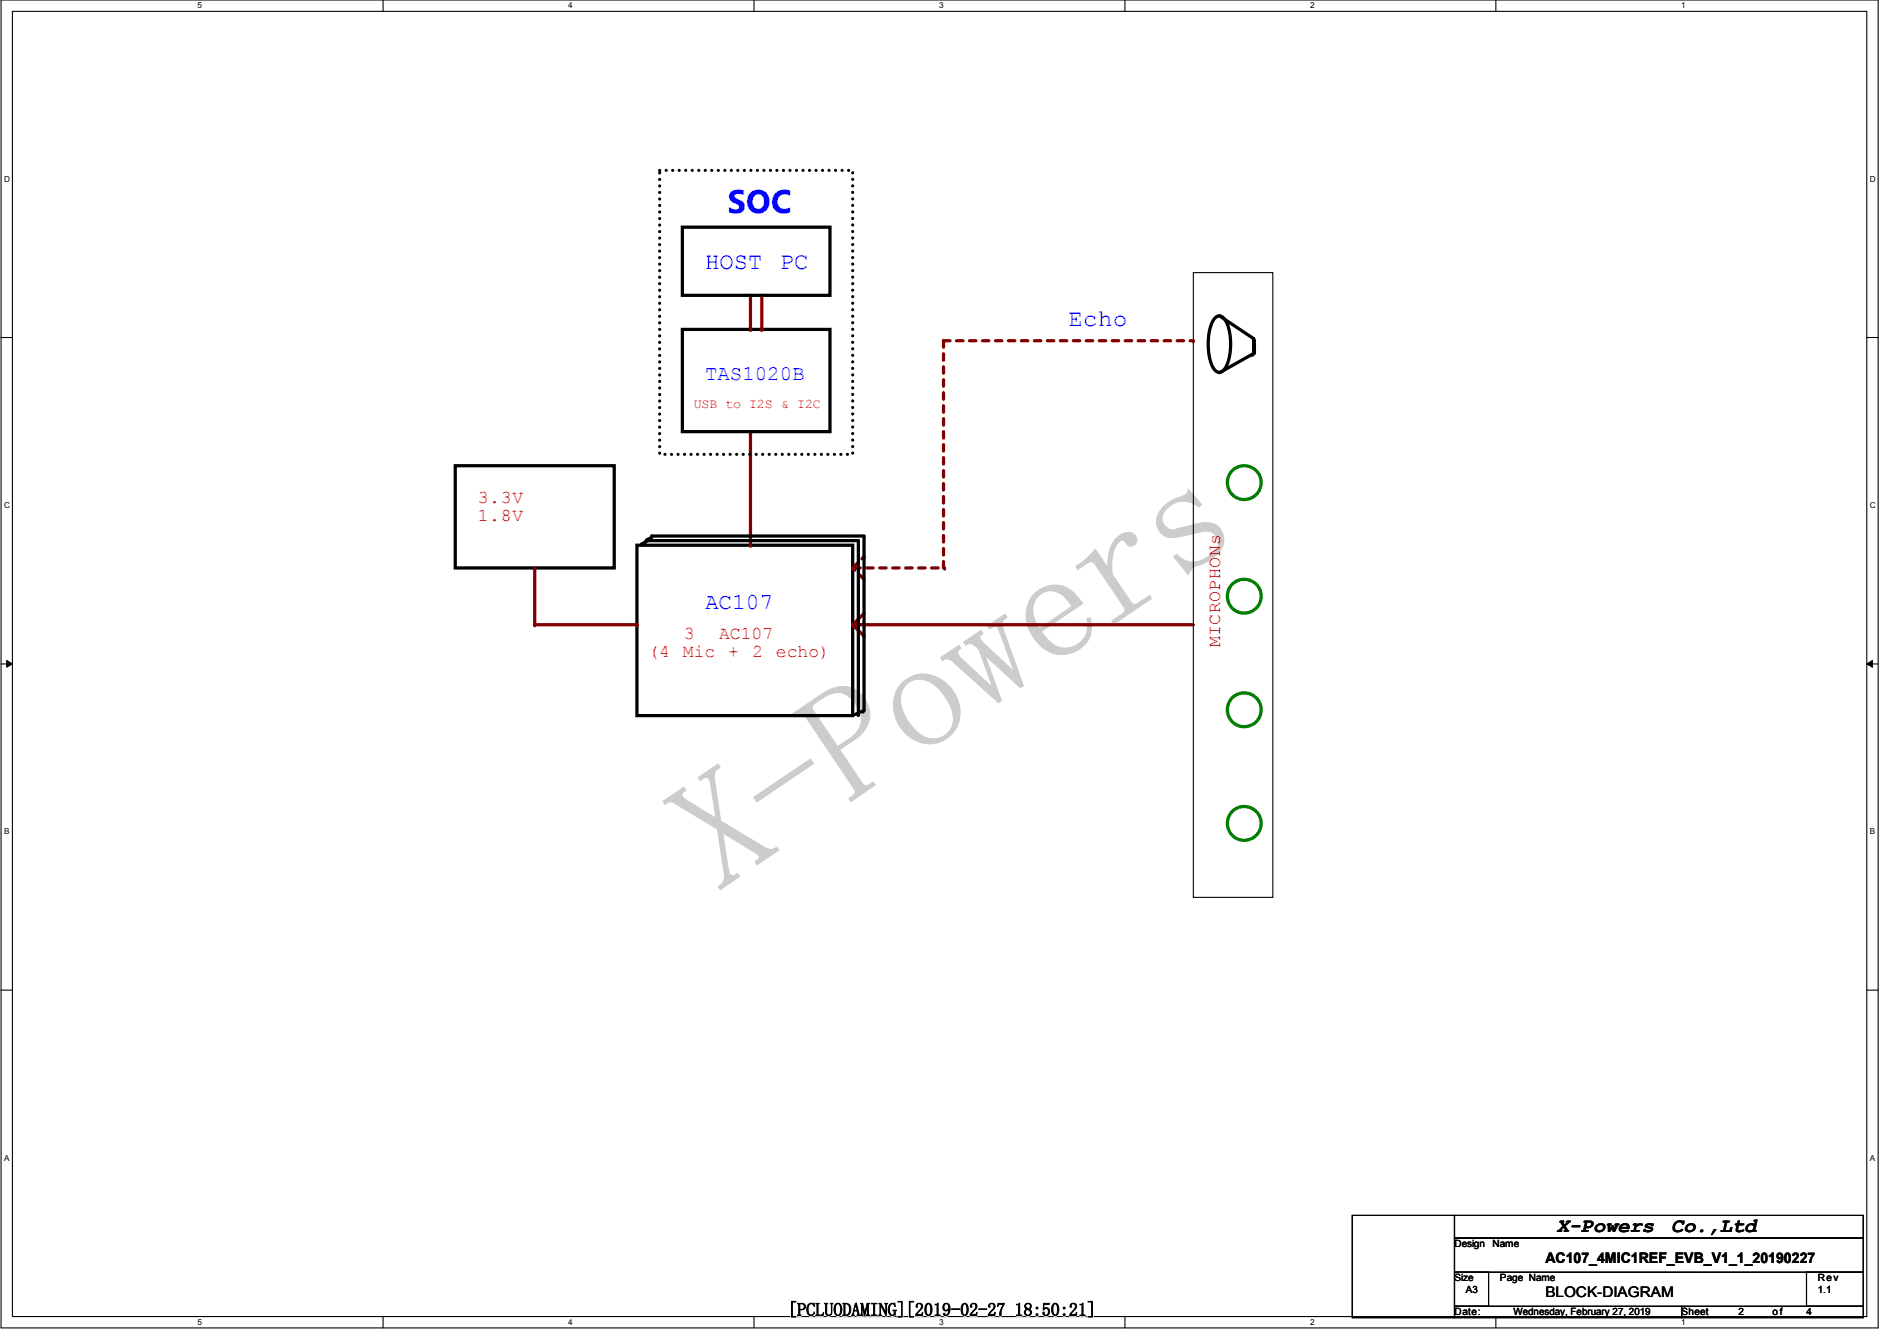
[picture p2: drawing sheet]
<svg xmlns="http://www.w3.org/2000/svg" width="297mm" height="210mm" viewBox="0 0 297 210" stroke-linecap="round" stroke-linejoin="round" font-family="sans-serif">
<path d="M.2 0h293.9v207.9h-293.9zM1.9 1.8h290.4v204.3h-290.4z" fill="none" stroke="#000" stroke-width=".17"/>
<g fill="#fff">
<path d="M30.9 .2h.7v1.4h-.7z"/>
<path d="M30.9 206.2h.7v1.4h-.7z"/>
</g>
<path d="M60 0v1.8M60 206.1v1.8" fill="none" stroke="#000" stroke-width=".17"/>
<g fill="#fff">
<path d="M89 .2h.7v1.4h-.7z"/>
<path d="M89 206.2h.7v1.4h-.7z"/>
</g>
<path d="M118.1 0v1.8M118.1 206.1v1.8" fill="none" stroke="#000" stroke-width=".17"/>
<g fill="#fff">
<path d="M147.1 .2h.6v1.4h-.6z"/>
<path d="M147.1 206.2h.6v1.4h-.6z"/>
</g>
<path d="M176.1 0v1.8M176.1 206.1v1.8" fill="none" stroke="#000" stroke-width=".17"/>
<g fill="#fff">
<path d="M205.1 .2h.7v1.4h-.7z"/>
<path d="M205.1 206.2h.7v1.4h-.7z"/>
</g>
<path d="M234.2 0v1.8M234.2 206.1v1.8" fill="none" stroke="#000" stroke-width=".17"/>
<g fill="#fff">
<path d="M263.2 .2h.7v1.4h-.7z"/>
<path d="M263.2 206.2h.7v1.4h-.7z"/>
<path d="M.6 27.3h.9v1.4h-.9z"/>
<path d="M292.8 27.3h.9v1.4h-.9z"/>
<path d="M.6 78.4h.9v1.4h-.9z"/>
<path d="M292.8 78.4h.9v1.4h-.9z"/>
</g>
<path d="M.2 52.8h1.7M292.3 52.8h1.8" fill="none" stroke="#000" stroke-width=".17"/>
<g fill="#fff">
<path d="M.6 129.5h.8v1.4h-.8z"/>
<path d="M292.8 129.5h.8v1.4h-.8z"/>
</g>
<path d="M.2 103.9h1.7M292.3 103.9h1.8" fill="none" stroke="#000" stroke-width=".17"/>
<path d="M1.1 103.4l.8 .5-.8 .5zM292.3 103.9l.9-.5v1z" fill="#000"/>
<path d="M1.1 103.4l.8 .5-.8 .5zM292.3 103.9l.9-.5v1z" fill="none" stroke="#000" stroke-width=".16"/>
<g fill="#fff">
<path d="M.6 180.5h.8v1.4h-.8z"/>
<path d="M292.8 180.5h.8v1.4h-.8z"/>
</g>
<path d="M.2 155h1.7M292.3 155h1.8" fill="none" stroke="#000" stroke-width=".17"/>
<path d="M71.3 72.9h24.9v16h-24.9zM99.7 85.3h33.8v26.7h-33.8z" fill="none" stroke="#000" stroke-width=".51"/>
<path d="M117.5 67.6v17.7" fill="none" stroke="#800000" stroke-width=".51"/>
<circle cx="117.5" cy="85.3" r=".25" fill="#800000"/>
<path d="M106.8 51.6h23.2v16h-23.2z" fill="none" stroke="#000" stroke-width=".51"/>
<path d="M119.3 46.2v5.4" fill="none" stroke="#800000" stroke-width=".51"/>
<circle cx="119.3" cy="51.6" r=".25" fill="#800000"/>
<path d="M117.5 46.2v5.4" fill="none" stroke="#800000" stroke-width=".51"/>
<circle cx="117.5" cy="51.6" r=".25" fill="#800000"/>
<path d="M106.8 35.6h23.2v10.6h-23.2z" fill="none" stroke="#000" stroke-width=".51"/>
<path d="M133.5 97.8h53.4" fill="none" stroke="#800000" stroke-width=".51"/>
<circle cx="133.5" cy="97.8" r=".25" fill="#800000"/>
<circle cx="194.8" cy="128.9" r="2.65" fill="none" stroke="#008000" stroke-width=".51"/>
<path d="M186.9 42.7h12.4v97.8h-12.4z" fill="none" stroke="#000" stroke-width=".17"/>
<path d="M147.7 53.3h39.2" fill="none" stroke="#800000" stroke-width=".51" stroke-dasharray="1 1"/>
<circle cx="186.9" cy="53.3" r=".25" fill="#800000" stroke-dasharray="1 1"/>
<g fill="none" stroke="#008000" stroke-width=".51">
<circle cx="194.8" cy="75.5" r="2.65"/>
<circle cx="194.8" cy="93.3" r="2.65"/>
</g>
<path d="M83.7 97.8h16" fill="none" stroke="#800000" stroke-width=".51"/>
<circle cx="99.7" cy="97.8" r=".25" fill="#800000"/>
<path d="M83.7 88.9v8.9" fill="none" stroke="#800000" stroke-width=".51"/>
<circle cx="83.7" cy="97.8" r=".25" fill="#800000"/>
<path d="M147.7 88.9v-35.6" fill="none" stroke="#800000" stroke-width=".51" stroke-dasharray="1 1"/>
<circle cx="147.7" cy="53.3" r=".25" fill="#800000" stroke-dasharray="1 1"/>
<path d="M133.7 88.9h14.2" fill="none" stroke="#800000" stroke-width=".51" stroke-dasharray="1 1"/>
<circle cx="147.9" cy="88.9" r=".25" fill="#800000" stroke-dasharray="1 1"/>
<path d="M133.5 88.9l1.8-1.8" fill="none" stroke="#800000" stroke-width=".51" stroke-dasharray="1 1"/>
<circle cx="135.3" cy="87.1" r=".25" fill="#800000" stroke-dasharray="1 1"/>
<path d="M135.3 90.7l-1.8-1.8" fill="none" stroke="#800000" stroke-width=".51" stroke-dasharray="1 1"/>
<circle cx="133.5" cy="88.9" r=".25" fill="#800000" stroke-dasharray="1 1"/>
<path d="M135.3 96l-1.8 1.8" fill="none" stroke="#800000" stroke-width=".51"/>
<circle cx="133.5" cy="97.8" r=".25" fill="#800000"/>
<path d="M133.5 97.8l1.8 1.8" fill="none" stroke="#800000" stroke-width=".51"/>
<circle cx="135.3" cy="99.6" r=".25" fill="#800000"/>
<path d="M103.3 26.7h30.2v44.4h-30.2v-44.4" fill="none" stroke="#000" stroke-width=".51" stroke-dasharray="0 1"/>
<circle cx="194.8" cy="111.1" r="2.65" fill="none" stroke="#008000" stroke-width=".51"/>
<path d="M190.2 49.8a.96 .96 0 0 1 1-.3 .96 .96 0 0 1 .7 .7 9 9 0 0 1 0 7.3 1.02 1.02 0 0 1-1 .8 1.02 1.02 0 0 1-1-.8 9.3 9.3 0 0 1 0-7.3zM191 49.4l5.3 3.6M196.1 55.5l-5.1 2.8M196.3 53.2l.1 1.1-.1 1.1zM101.2 84.6h33.2v27.2M101.2 84.8l-.7 .4M102.1 83.9h33.2v27.2M102.1 84.1l-.8 .4M134.2 111.7l-.3 .1M135.1 111.3l-.4 .2" fill="none" stroke="#000" stroke-width=".51"/>
<g fill="#000">
<circle cx="196.1" cy="55.5" r=".25"/>
<circle cx="196.3" cy="53" r=".25"/>
<circle cx="100.5" cy="85.2" r=".25"/>
<circle cx="101.2" cy="84.6" r=".25"/>
<circle cx="101.3" cy="84.5" r=".25"/>
<circle cx="102.1" cy="83.9" r=".25"/>
<circle cx="134.2" cy="111.7" r=".25"/>
<circle cx="134.4" cy="111.8" r=".25"/>
<circle cx="135.1" cy="111.3" r=".25"/>
<circle cx="135.3" cy="111.1" r=".25"/>
</g>
<path d="M133.5 112h.1M134.4 111.5l-.9 .5M211.7 190.2h16v16h-16zM227.7 190.2h64.1v3.6h-64.1zM227.7 193.8h64.1v5.3h-64.1zM227.7 199.1h5.4v5.4h-5.4zM282.9 199.1h8.9v5.4h-8.9zM227.7 204.5h35.6v1.7h-35.6zM263.3 204.5h28.5v1.7h-28.5z" fill="none" stroke="#000" stroke-width=".17"/>
<text font-size="24.7" fill="#ccc" x="112.4" y="140" transform="rotate(-34 112.4 140)">X-Powers</text>
<text font-size="5.1" fill="#00f" x="114" y="33.3">SOC</text>
<g font-size="3.7" fill="#00f">
<text x="110.4" y="42.1">HOIT</text>
<text x="122.1" y="42.1">PC</text>
<text x="167.3" y="51">Echo</text>
</g>
<text font-size="3.6" fill="#00f" x="110.4" y="95.2">AC107</text>
<text font-size="3.3" fill="#00f" x="110.4" y="59.4">TAI1020B</text>
<g font-size="3.2">
<text x="243.8" y="192.9">X-Powers</text>
<text x="261.7" y="192.9">Co.,Ltd</text>
</g>
<g font-size="2.8" fill="#f00">
<text x="74.8" y="78.7">3.3V</text>
<text x="74.8" y="81.5">1.8V</text>
<text x="107.1" y="100">3</text>
<text x="112.6" y="100">AC107</text>
<text x="191" y="101.3" transform="rotate(-90 191 101.3)">MICROPHONs</text>
<text x="101.5" y="102.9">(4</text>
<text x="106.9" y="102.9">Mic</text>
<text x="114" y="102.9">+</text>
<text x="117.8" y="102.9">2</text>
<text x="121.5" y="102.9">echo)</text>
</g>
<g font-size="2.8" fill="#fff">
<text x="123.3" y="205.9">[PCLUODAMING][2019-02-27</text>
<text x="158.8" y="205.9">18:50:21]</text>
</g>
<g font-size="2.3">
<text x="242" y="197.7">AC107_4MIC1REF_EVB_V1_1_20190227</text>
<text x="242" y="203">BLOCK-DIAGRAM</text>
</g>
<text font-size="2.1" fill="#f00" x="108.6" y="63.8">UIB to I2I &amp; I2C</text>
<g font-size="1.6">
<text x="227.8" y="195.2">Design</text>
<text x="233.7" y="195.2">Name</text>
<text x="227.8" y="200.6">Size</text>
<text x="229.5" y="202.4">A5</text>
<text x="234.9" y="200.6">Page Name</text>
<text x="284.6" y="200.6">Rev</text>
<text x="284.6" y="202.4">1.1</text>
<text x="227.8" y="205.9">Date:</text>
<text x="237" y="205.9">Wednesdayz February 27z 2019</text>
<text x="263.3" y="205.9">Sheet</text>
<text x="272.2" y="205.9">2</text>
<text x="277.5" y="205.9">o f</text>
<text x="282.9" y="205.9">4</text>
</g>
<g font-size="1.3">
<text x="30.9" y="1.3">5</text>
<text x="89" y="1.3">4</text>
<text x="147.1" y="1.3">5</text>
<text x="205.1" y="1.3">2</text>
<text x="263.2" y="1.3">1</text>
<text x=".6" y="28.4">D</text>
<text x="292.8" y="28.4">D</text>
<text x=".6" y="79.5">C</text>
<text x="292.8" y="79.5">C</text>
<text x=".6" y="130.6">B</text>
<text x="292.8" y="130.6">B</text>
<text x=".6" y="181.7">A</text>
<text x="292.8" y="181.7">A</text>
<text x="30.9" y="207.4">5</text>
<text x="89" y="207.4">4</text>
<text x="147.1" y="207.4">5</text>
<text x="205.1" y="207.4">2</text>
<text x="263.2" y="207.4">1</text>
</g>
</svg>
